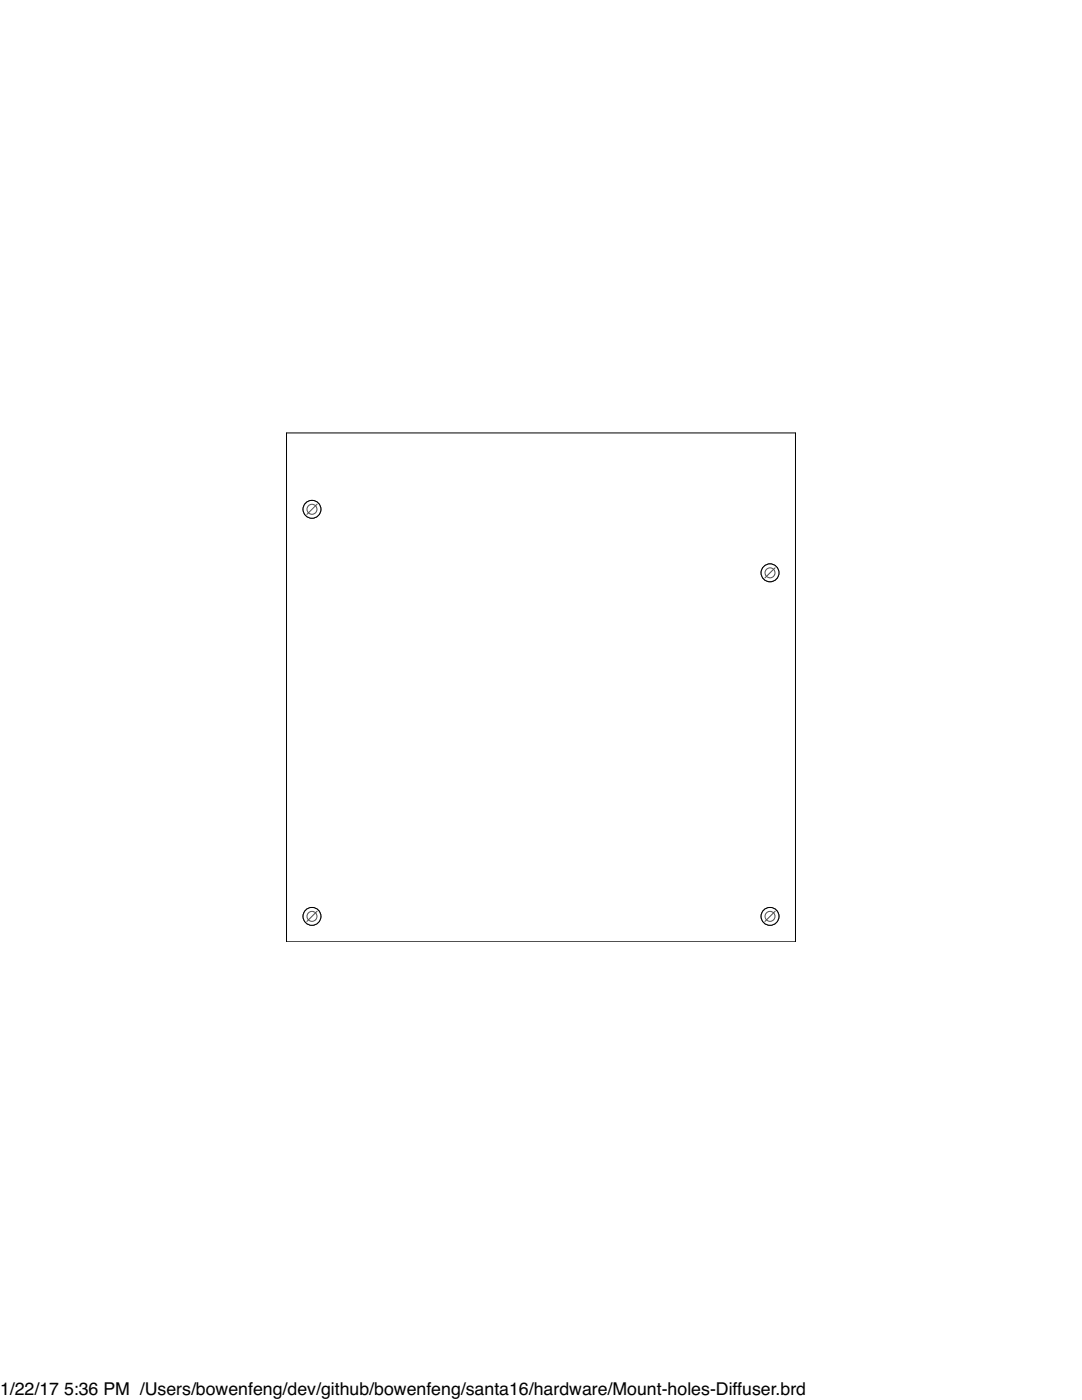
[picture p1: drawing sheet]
<svg xmlns="http://www.w3.org/2000/svg" width="216mm" height="279mm" viewBox="0 0 216 279" stroke-linecap="round" stroke-linejoin="round" font-family="sans-serif">
<g fill="none" stroke="#000" stroke-width=".2">
<path d="M57.2 86.4h101.5v101.6h-101.5z"/>
<circle cx="62.3" cy="182.9" r="1.78"/>
</g>
<circle cx="62.3" cy="182.9" r="1.78" fill="#fff" stroke="#000" stroke-width=".2"/>
<circle cx="153.6" cy="182.9" r="1.78" fill="none" stroke="#000" stroke-width=".2"/>
<circle cx="153.6" cy="182.9" r="1.78" fill="#fff" stroke="#000" stroke-width=".2"/>
<circle cx="153.6" cy="114.3" r="1.78" fill="none" stroke="#000" stroke-width=".2"/>
<circle cx="153.6" cy="114.3" r="1.78" fill="#fff" stroke="#000" stroke-width=".2"/>
<circle cx="62.3" cy="101.6" r="1.78" fill="none" stroke="#000" stroke-width=".2"/>
<circle cx="62.3" cy="101.6" r="1.78" fill="#fff" stroke="#000" stroke-width=".2"/>
<g fill="none" stroke="#505050" stroke-width=".2">
<path d="M63.3 100.6l-2.1 2.1M154.7 113.3l-2.1 2M63.3 181.9l-2.1 2M154.7 181.9l-2.1 2"/>
<circle cx="62.3" cy="101.6" r=".99"/>
<circle cx="153.6" cy="114.3" r=".99"/>
<circle cx="62.3" cy="182.9" r=".99"/>
<circle cx="153.6" cy="182.9" r=".99"/>
</g>
<g font-size="3.5">
<text x="0" y="278.4">1/22/17</text>
<text x="12.8" y="278.4">5:36 PM /Users/bowenfeng/dev/github/bowenfeng/santa16/hardware/Mount-holes-Diffuser.brd</text>
</g>
</svg>
